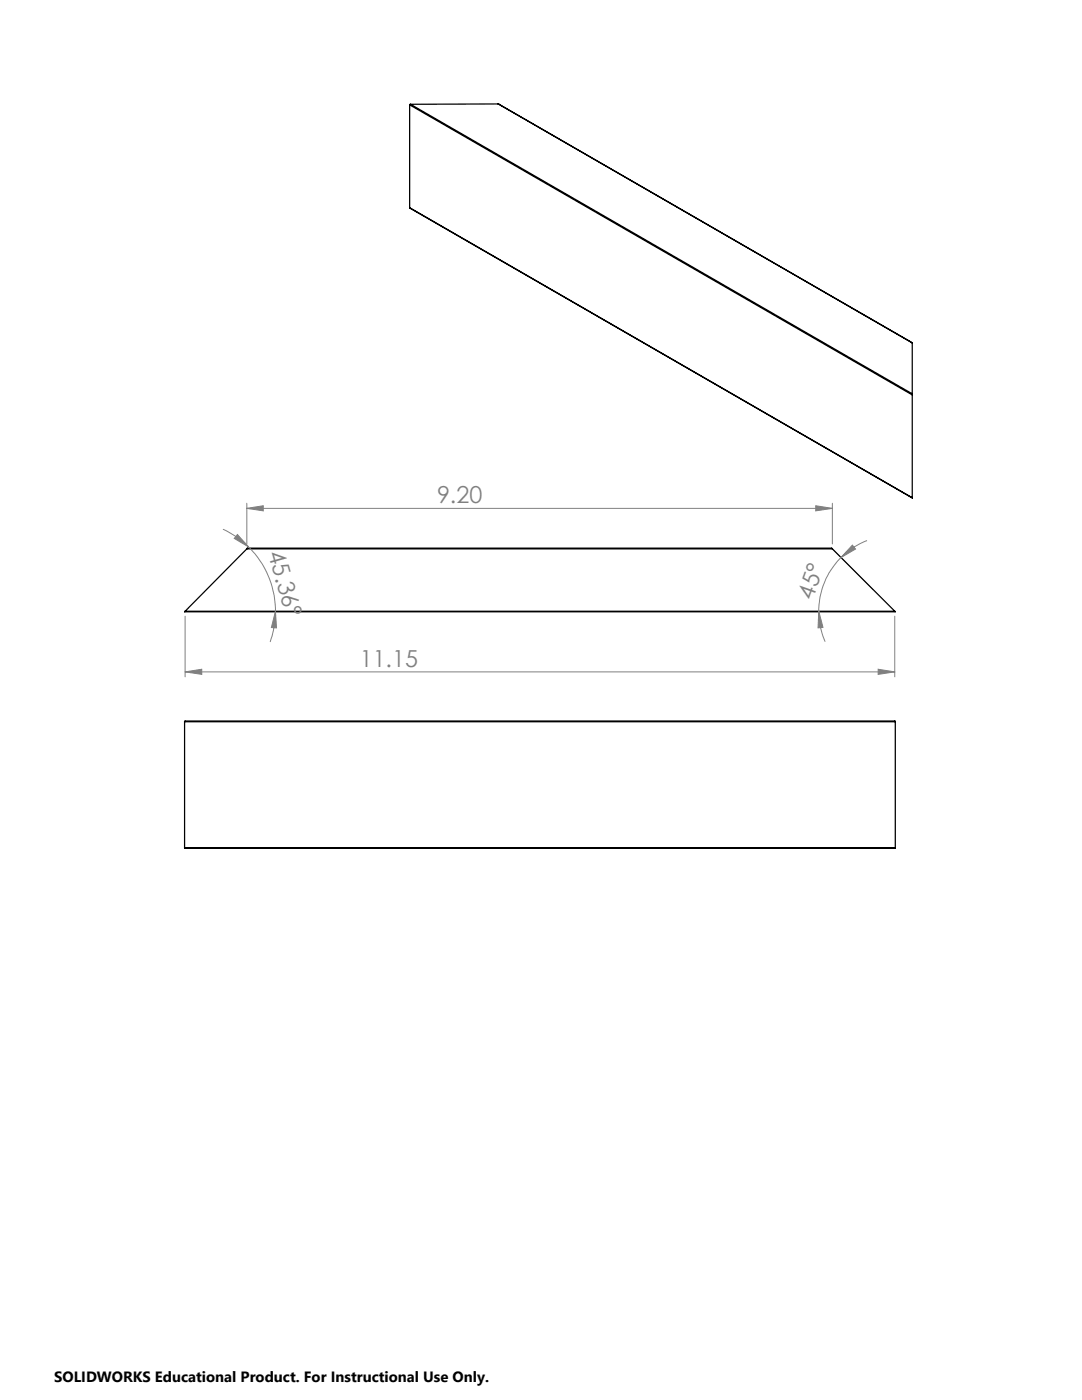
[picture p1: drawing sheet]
<svg xmlns="http://www.w3.org/2000/svg" width="216mm" height="279mm" viewBox="0 0 216 279" stroke-linecap="round" stroke-linejoin="round" font-family="sans-serif">
<g fill="none" stroke="#000" stroke-width=".25">
<path d="M81.7 20.9l100.3 57.9M81.7 20.9v20.6M81.9 20.8l-.2 .1M81.9 20.8l100.1 57.8M99.4 20.7l.1 .1M99.4 20.7l82.6 47.7M99.4 20.7l-17.5 .1M81.7 41.5l100.3 57.9v-20.6M81.7 41.5l100.3 57.8M182 78.6v.2M182 68.4h.1M182 68.4v10.2"/>
<path d="M49.2 109.5l.2-.1h116.5l.2 .1M49.2 109.5l-12.3 12.5M49.2 109.5h116.9M166.1 109.5l12.4 12.5M36.9 122l-.1 .1h141.8l-.1-.1M36.9 122h141.6M36.8 144l.1-.1h141.7v.1M36.8 144h141.8M36.8 144v25.2M178.6 144v25.2M36.8 169.2l.1 .1h141.7v-.1M36.8 169.2h141.8"/>
</g>
<g fill="none" stroke="#808080" stroke-width=".2">
<path d="M44.5 105.6a18.4 18.4 0 0 1 5.1 3.5M47.4 106.7l2.2 2.4-2.9-1.6zM49.2 101.5l3.3-.6v1.1zM49.2 100.4v8.1M49.2 101.5h116.9M49.6 109.1a18.1 18.1 0 0 1 5.4 12.9M162.8 100.9l3.3 .6-3.3 .5zM166.1 100.4v8.1M167.8 111.3a15.2 15.2 0 0 0-4.4 10.7M170.1 108.8l.6 .8-2.9 1.7zM173 107.9a14.8 14.8 0 0 0-5.2 3.4M36.9 134.1l3.4-.5v1z"/>
<path d="M36.9 123v12.1M36.9 134.1h141.6M55 122l.2 3.3-1-.1zM55 122a19.6 19.6 0 0 1-1.1 6.1M163.4 122l.8 3.2-1 .1zM163.4 122a14.3 14.3 0 0 0 1.2 6.1M175.2 133.6l3.3 .5-3.3 .5zM178.5 123v12.1"/>
</g>
<g fill="#808080">
<path d="M55 122l.2 3.3-1-.1zM47.4 106.7l2.2 2.4-2.9-1.6z"/>
<path d="M175.2 133.6l3.3 .5-3.3 .5zM36.9 134.1l3.4-.5v1z"/>
<path d="M162.8 100.9l3.3 .6-3.3 .5zM49.2 101.5l3.3-.6v1.1z"/>
<path d="M170.1 108.8l.6 .8-2.9 1.7zM163.4 122l.8 3.2-1 .1z"/>
</g>
<g font-size="4.7" fill="#808080">
<text x="87.2" y="100.4">9.20</text>
<text x="53.5" y="110.3" transform="rotate(74 53.5 110.3)">45.36°</text>
<text x="162.1" y="119.9" transform="rotate(-70 162.1 119.9)">45°</text>
<text x="71.8" y="133.1">11.15</text>
</g>
<text font-size="3" x="10.8" y="275.7">SOLIDWORKS Educational Product. For Instructional Use Only.</text>
</svg>
